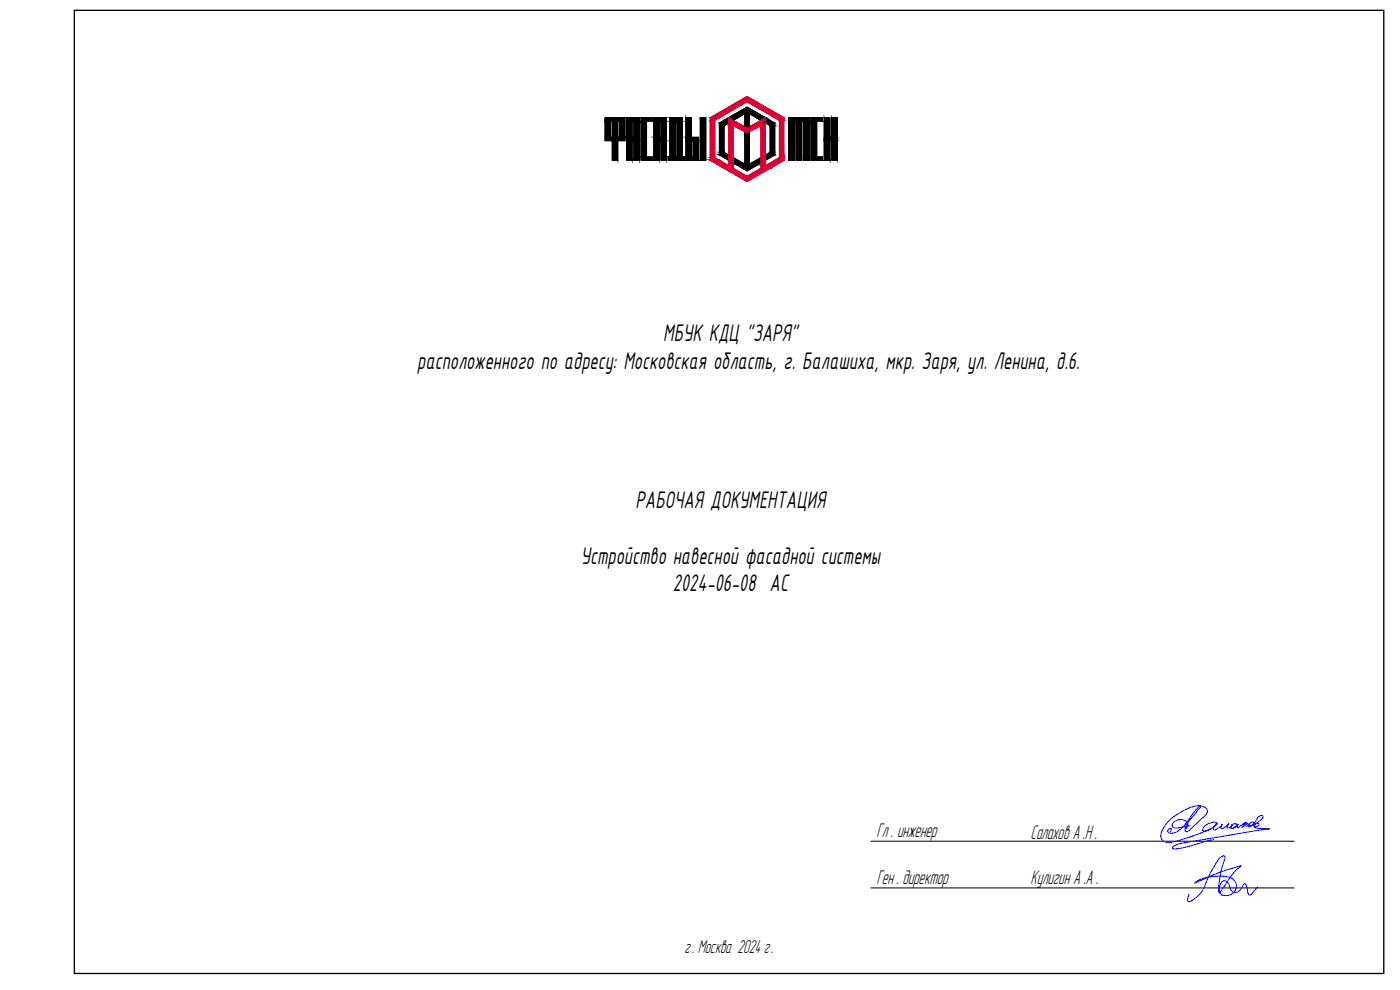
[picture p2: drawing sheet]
<svg xmlns="http://www.w3.org/2000/svg" width="420mm" height="297mm" viewBox="0 0 420 297" stroke-linecap="round" stroke-linejoin="round" font-family="sans-serif">
<g fill="#000" stroke="#000" stroke-width=".3">
<path d="M217.3 36.1l1.4-.8v.8zM218.7 35.3l1.4 .8zM218.7 35.3h2.7l-1.3 .8zM223.5 39.5l.7 .4h-.7zM220.7 34.1l3.5-2 3.5 2zM224.2 39.9l.7-.4v.4zM226.9 35.3h2.8zM229.7 35.3l2.8 1.6h-2.8zM190.2 48.1h1.7zM217.3 47.3h1.4v.8zM220 47.3l1.4 .8h-1.4zM220.7 49.3h7l-3.5 2z"/>
<path d="M229.7 46.5h2.8z"/>
<path d="M181.6 36.3l1.6 4.9v-4.9zM181.6 36.3l1.6 4.9h-1.6z"/>
<path d="M183.7 36.3l1.7 4.9v-4.9zM183.7 36.3l1.7 4.9h-1.7z"/>
<path d="M181.6 35.3l6 1v-1zM181.6 35.3l6 1h-6z"/>
<path d="M185.9 36.3l1.7 4.9v-4.9zM185.9 36.3l1.7 4.9h-1.7z"/>
<path d="M188.1 36.3l1.6 4.9v-4.9zM188.1 36.3l1.6 4.9h-1.6z"/>
<path d="M188.1 35.3l3.8 1v-1zM188.1 35.3l3.8 1h-3.8z"/>
<path d="M190.2 36.3l1.7 4.9v-4.9zM190.2 36.3l1.7 4.9h-1.7z"/>
<path d="M192.4 36.3l1.6 10.8v-10.8zM192.4 36.3l1.6 10.8h-1.6z"/>
<path d="M192.4 35.3l3.3 1v-1zM192.4 35.3l3.3 1h-3.3z"/>
<path d="M196.2 36.3l1.7 4.9v-4.9zM196.2 36.3l1.7 4.9h-1.7z"/>
<path d="M196.2 35.3l3.8 1v-1zM196.2 35.3l3.8 1h-3.8z"/>
<path d="M198.4 36.3l1.6 4.9v-4.9zM198.4 36.3l1.6 4.9h-1.6z"/>
<path d="M201 36.3l1.7 10.8v-10.8zM201 36.3l1.7 10.8h-1.7z"/>
<path d="M201 35.3l3.8 1v-1zM201 35.3l3.8 1h-3.8z"/>
<path d="M203.2 36.3l1.6 10.8v-10.8zM203.2 36.3l1.6 10.8h-1.6z"/>
<path d="M205.8 35.3l1.7 5.9v-5.9zM205.8 35.3l1.7 5.9h-1.7z"/>
<path d="M210.2 35.3l1.6 12.8v-12.8zM210.2 35.3l1.6 12.8h-1.6z"/>
<path d="M215.9 37.7l1.4 8v-8zM215.9 37.7l1.4 8h-1.4z"/>
<path d="M217.3 36.1l1.4 .8v-.8zM215.9 36.9l1.4-.8 1.4 .8z"/>
<path d="M215.9 36.9l1.4 .8 1.4-.8zM215.9 36.9l1.4 .8h-1.4z"/>
<path d="M218.7 35.3h2.8zM218.7 35.3h2.7z"/>
<path d="M220.7 34.1l.8 1.2 2-1.2zM218.7 35.3l2-1.2 .8 1.2z"/>
<path d="M223.5 38.1h1.4zM223.5 38.1h1.4z"/>
<path d="M223.5 34.1l1.4 1.2v-1.2zM223.5 34.1l1.4 1.2h-1.4z"/>
<path d="M223.5 35.3l1.4 2.8v-2.8zM223.5 35.3l1.4 2.8h-1.4zM223.5 38.1l.7 .4 .7-.4z"/>
<path d="M223.5 39.9l1.4 9.4v-9.4zM223.5 39.9l1.4 9.4h-1.4z"/>
<path d="M226.9 35.3h2.8zM227 35.3h2.7l-1.4 .8z"/>
<path d="M224.9 34.1l4.8 1.2-2-1.2zM224.9 34.1l4.8 1.2h-2.8z"/>
<path d="M229.7 36.9h2.8zM229.7 36.9h2.8z"/>
<path d="M229.7 36.9l2.8 .8v-.8zM229.7 36.9l2.8 .8h-1.4z"/>
<path d="M231.1 37.7l1.4 8v-8zM231.1 37.7l1.4 8h-1.4z"/>
<path d="M236.6 36.3l1.8 11.8v-11.8zM236.6 36.3l1.8 11.8h-1.8z"/>
<path d="M238.9 36.3l1.7 11.8v-11.8zM238.9 36.3l1.7 11.8h-1.7z"/>
<path d="M236.6 35.3l6.3 1v-1zM236.6 35.3l6.3 1h-6.3z"/>
<path d="M241.1 36.3l1.8 11.8v-11.8zM241.1 36.3l1.8 11.8h-1.8z"/>
<path d="M243.4 36.3l1.7 10.8v-10.8zM243.4 36.3l1.7 10.8h-1.7z"/>
<path d="M243.4 35.3l3.4 1v-1zM243.4 35.3l3.4 1h-3.4z"/>
<path d="M247.4 35.3l1.7 5.9v-5.9zM247.4 35.3l1.7 5.9h-1.7z"/>
<path d="M249.6 35.3l1.7 5.9v-5.9zM249.6 35.3l1.7 5.9h-1.7z"/>
<path d="M183.7 42.2l1.7 5.9v-5.9zM183.7 42.2l1.7 5.9h-1.7z"/>
<path d="M181.6 41.2l6 1v-1zM181.6 41.2l6 1h-6z"/>
<path d="M188.1 42.2l1.6 5.9v-5.9zM188.1 42.2l1.6 5.9h-1.6z"/>
<path d="M188.1 41.2l3.8 1v-1zM188.1 41.2l3.8 1h-3.8z"/>
<path d="M190.2 42.2l1.7 5.9v-5.9zM190.2 42.2l1.7 5.9h-1.7z"/>
<path d="M192.4 47.1l3.3 1v-1zM192.4 47.1l3.3 1h-3.3z"/>
<path d="M196.2 42.2l1.7 5.9v-5.9zM196.2 42.2l1.7 5.9h-1.7z"/>
<path d="M196.2 41.2l3.8 1v-1zM196.2 41.2l3.8 1h-3.8z"/>
<path d="M198.4 42.2l1.6 5.9v-5.9zM198.4 42.2l1.6 5.9h-1.6z"/>
<path d="M200.5 47.1l4.8 1v-1zM200.5 47.1l4.8 1h-4.8z"/>
<path d="M205.8 42.2l1.7 4.9v-4.9zM205.8 42.2l1.7 4.9h-1.7z"/>
<path d="M205.8 41.2l3.9 1v-1zM205.8 41.2l3.9 1h-3.9z"/>
<path d="M208 42.2l1.7 4.9v-4.9zM208 42.2l1.7 4.9h-1.7z"/>
<path d="M205.8 47.1l3.9 1v-1zM205.8 47.1l3.9 1h-3.9z"/>
<path d="M215.9 45.7l2.8 .8-1.4-.8zM215.9 45.7l2.8 .8h-2.8z"/>
<path d="M215.9 46.5l2.8 .8v-.8zM215.9 46.5l2.8 .8h-1.4z"/>
<path d="M220 48.1l2.8 .8-1.4-.8zM220 48.1l2.8 .8h-2.8z"/>
<path d="M220 48.9l3.5 .4-.7-.4zM220 48.9l3.5 .4h-2.8z"/>
<path d="M228.3 47.3v1.6zM225.6 48.9l2.7-1.6v1.6z"/>
<path d="M225.6 48.9l2.1 .4 .6-.4zM224.9 49.3l.7-.4 2.1 .4z"/>
<path d="M229.7 46.5h2.8zM229.7 46.5h2.8l-2.8 1.6z"/>
<path d="M231.1 45.7l1.4 .8v-.8zM229.7 46.5l1.4-.8 1.4 .8z"/>
<path d="M243.4 47.1l3.4 1v-1zM243.4 47.1l3.4 1h-3.4z"/>
<path d="M247.4 42.2l1.7 5.9v-5.9zM247.4 42.2l1.7 5.9h-1.7z"/>
<path d="M247.4 41.7l3.9 .3-.5-.3zM247.4 41.7l3.9 .3h-3.9z"/>
<path d="M247.4 41.2l3.9 .3v-.3zM247.4 41.2l3.9 .3h-3.9z"/>
<path d="M247.4 41.5l3.4 .2 .5-.2zM247.4 41.5l3.4 .2h-3.4z"/>
<path d="M247.4 42l3.9 .2v-.2zM247.4 42l3.9 .2h-3.9z"/>
<path d="M249.6 42.2l1.7 5.9v-5.9zM249.6 42.2l1.7 5.9h-1.7z"/>
</g>
<g fill="#dd0037" stroke="#dd0037" stroke-width=".3">
<path d="M221.4 30.5l2.8-1.6 2.8 1.6z"/>
<path d="M221.6 38.5h5.2l-2.6 1.4z"/>
<path d="M221.4 52.9h5.6l-2.8 1.6z"/>
<path d="M224.2 30.5l11 4.8-8.2-4.8zM224.2 30.5l11 4.8h-2.7z"/>
<path d="M215.9 35.3l8.3-4.8h-2.8zM213.2 35.3l8.2-4.8-5.5 4.8z"/>
<path d="M232.5 35.3h2.8zM232.5 35.3h2.8z"/>
<path d="M213.2 35.3h2.7zM213.2 35.3h2.7z"/>
<path d="M232.5 35.3l2.8 .8v-.8zM232.5 35.3l2.8 .8h-1.4z"/>
<path d="M213.1 35.3l1.4 .8 1.4-.8zM213.1 35.3l1.4 .8h-1.4z"/>
<path d="M229.7 35.3v2.4zM225.6 37.7l4.1-2.4v2.4z"/>
<path d="M218.7 35.3l4.1 2.4zM218.7 35.3l4.1 2.4h-4.1z"/>
<path d="M225.6 37.7l1.2 .8 1.5-.8zM224.2 38.5l1.4-.8 1.2 .8z"/>
<path d="M220 37.7l4.2 .8-1.4-.8zM220 37.7l4.2 .8h-2.6z"/>
<path d="M218.7 37.7l1.3 .8v-.8zM218.7 37.7l1.3 .8h-1.3z"/>
<path d="M233.9 36.1l1.4 11.2v-11.2zM233.9 36.1l1.4 11.2h-1.4z"/>
<path d="M213.1 36.1l1.4 11.2v-11.2zM213.1 36.1l1.4 11.2h-1.4z"/>
<path d="M233.9 47.3l1.4 .8v-.8zM232.5 48.1l1.4-.8 1.4 .8z"/>
<path d="M218.7 38.5l1.3 9.6v-9.6zM218.7 38.5l1.3 9.6h-1.3z"/>
<path d="M213.1 47.3l2.8 .8-1.4-.8zM213.1 47.3l2.8 .8h-2.8z"/>
<path d="M232.5 48.1v1.6l2.8-1.6zM229.7 49.7l2.8-1.6v1.6z"/>
<path d="M228.3 37.7l1.4 12v-12zM228.3 37.7l1.4 12h-1.4z"/>
<path d="M218.7 48.1l1.3 1.6v-1.6zM218.7 48.1l1.3 1.6h-1.3z"/>
<path d="M213.1 48.1l5.6 1.6-2.8-1.6zM213.1 48.1l5.6 1.6h-2.8z"/>
<path d="M215.9 49.7l4.1 .8v-.8zM215.9 49.7l4.1 .8h-2.7z"/>
<path d="M228.3 49.7l2.8 .8 1.4-.8zM228.3 49.7l2.8 .8h-2.8z"/>
<path d="M228.3 50.5l-1.3 2.4 4.1-2.4zM224.2 52.9l4.1-2.4-1.3 2.4z"/>
<path d="M217.3 50.5l6.9 2.4-4.2-2.4zM217.3 50.5l6.9 2.4h-2.8z"/>
</g>
<g fill="none" stroke="#000" stroke-width=".3">
<path d="M181.6 35.3h6v6.9h-2.2v5.9h-1.7v-5.9h-2.1zM183.2 36.3h.5v4.9h-.5zM185.4 36.3h.5v4.9h-.5zM188.1 35.3h3.8v12.8h-1.7v-5.9h-.5v5.9h-1.6zM189.7 36.3h.5v4.9h-.5zM192.4 35.3h3.3v1h-1.7v10.8h1.7v1h-3.3zM196.2 35.3h3.8v12.8h-1.6v-5.9h-.5v5.9h-1.7zM197.9 36.3h.5v4.9h-.5zM201 35.3h3.8v11.8h.5v1h-4.8v-1h.5zM202.7 36.3h.5v10.8h-.5zM205.8 35.3h1.7v5.9h2.2v6.9h-3.9zM210.2 35.3h1.6v12.8h-1.6z"/>
<path d="M218.7 36.9l-1.4 .8v8l1.4 .8M220.1 36.1l3.4-2v4M223.5 39.5v9.8l-3.5-2M224.9 39.5v9.8l3.4-2M228.3 36.1l-3.4-2v4M229.7 36.9l1.4 .8v8l-1.4 .8M236.6 35.3h6.3v12.8h-1.8v-11.8h-.5v11.8h-1.7v-11.8h-.5v11.8h-1.8zM243.4 35.3h3.4v1h-1.7v10.8h1.7v1h-3.4zM247.4 35.3h1.7v5.9h.5v-5.9h1.7v6.2l-.5 .2 .5 .3v6.1h-1.7v-5.9h-.5v5.9h-1.7zM207.5 42.2h.5v4.9h-.5zM218.7 48.1l-2.8-1.6v-9.6l8.3-4.8 8.3 4.8v9.6l-2.8 1.6M220 48.9l4.2 2.4 4.1-2.4"/>
</g>
<path d="M213.1 35.3l11.1-6.4 11.1 6.4v12.8l-11.1 6.4-11.1-6.4zM214.5 36.1l9.7-5.6 9.7 5.6v11.2l-4.2 2.4v-14.4l-5.5 3.2-5.5-3.2v14.4l-4.2-2.4zM220 37.7l4.2 2.2 4.1-2.2v12.8l-4.1 2.4-4.2-2.4z" fill="none" stroke="#dd0037" stroke-width=".3"/>
<!-- layer: 0 -->
<path d="M22.3 3.1h393v289h-393z" fill="none" stroke="#000" stroke-width=".4"/>
<path d="M261.4 252.4h127M261.4 266.4h127" fill="none" stroke="#000" stroke-width=".3"/>
<path d="M351.3 249.6l.2-.7-.2-.4-.8 .6-.1 .4 .9 .5 1.5-.3 1.5-1 1.3-1.3 3.3-4.5 1.2-1 .2 .1v.3l-4.1 4.9-.5 1v1.2l.6 .2 .4-.2 5.3-5 .4-.9-.4-1-1.2-.6-1.7-.1-1.8 .4-2 1-2.7 1.6-1.8 1.5-1.2 1.4-1.1 2.2-.1 1.3 .5 1 .9 .5h1.6l7.3-2.1 4.7-2 1.7-1.3-.3-.6h-.9l-1.5 .6-.9 .5-.5 .7v.7l.7 .2 .9-.3 2.5-1.7 .2-.2-.2-.2-.9 1.4 .2 .6 .5-.1 .8-.5 1.1-1.1-.4 .9 .2 .4 .8-.2 1.3-1.2-.5 .8 .2 .4 1.2-.5 .3-.3-.2-.1-.2 1 .9-.2 .9-.8-.1-.2-.7-.1-.8 .3-.2 1 .8-.1 1.2-1.1-.2 1 .3 .1 1.9-1.6 .3 .2-1.1 1.3 1.4-1.4 .2 .1-.1 .4-.1-.5-.5 .5-.1 .3 .8 .1 .7-.4v-.2h-.2l-.2 .7 .3 .2 1.3-1-.1-.4h-.6l-.5 .5-.1 .5 1.7-.4 2.1-1.5 .3-.9-.4-.2-.7 .2-.6 .7-.8 1.4-.2 1 .6 .1 .7-.3 .3-.4-.2-.3h-.6l-.5 .4-.1 .4 .3 .5 4.2 .3-26.9 4.4-1.9 .8-.4 .6 1 .2 2.4-.4 7.2-2 1.8-.3M357.2 247.8l-4.5 .7-.8-.4-.1-.7 .4-.7 1.1-.6 1.8-.1 .9 .4 .4 .6v.8l-.5 .8" fill="none" stroke="#00f" stroke-width=".3"/>
<path d="M377.4 266.1l-1.6 1.9a.74 .74 0 0 1-.9 .5 .74 .74 0 0 1-.5-1v-.3a1.85 1.85 0 0 0-.9-2.1l-.2 .2a3.1 3.1 0 0 1-3 2.4l-.9-.7a3.4 3.4 0 0 0-1.8-2.7 2.32 2.32 0 0 0-1.6 2.8 1.57 1.57 0 0 0 2.2 1.6 2.83 2.83 0 0 0 2.9-2.9 2.83 2.83 0 0 0-2.9-2.8l-1.4-.1-3 .1a8.6 8.6 0 0 0-5.3 2l.3-.1a70 70 0 0 1 13.7-5.2l-2.5 2.4-4.1 5.8v-3l.6-3.7 .9-2.9a1.08 1.08 0 0 0 0-1.5l-.9 .3-.8 .7-2.4 4.1-1.1 2.2a9.6 9.6 0 0 1-5.3 6.5l-.3-.1-.2-.4 .4-1.8" fill="none" stroke="#00f" stroke-width=".3"/>
<g font-size="7.9">
<text x="199.1" y="102.4">МБУК КДЦ &quot;ЗАРЯ&quot;</text>
<text x="125.2" y="110.8">расположенного по адресу: Московская область, г. Балашиха, мкр. Заря, ул. Ленина, д.6.</text>
<text x="190.8" y="152.4">РАБОЧАЯ ДОКУМЕНТАЦИЯ</text>
<text x="174.3" y="169.1">Устройство навесной фасадной системы</text>
<text x="202" y="177.4">2024-06-08 АС</text>
</g>
<g font-size="6.1">
<text x="263.1" y="251.2">Гл . инженер</text>
<text x="309.3" y="251.8">Салахов А .Н .</text>
<text x="263.1" y="265.2">Ген . директор</text>
<text x="309.3" y="265.2">Кулигин А .А .</text>
</g>
<text font-size="5.8" x="205.5" y="285.8">г. Москва 2024 г.</text>
</svg>
